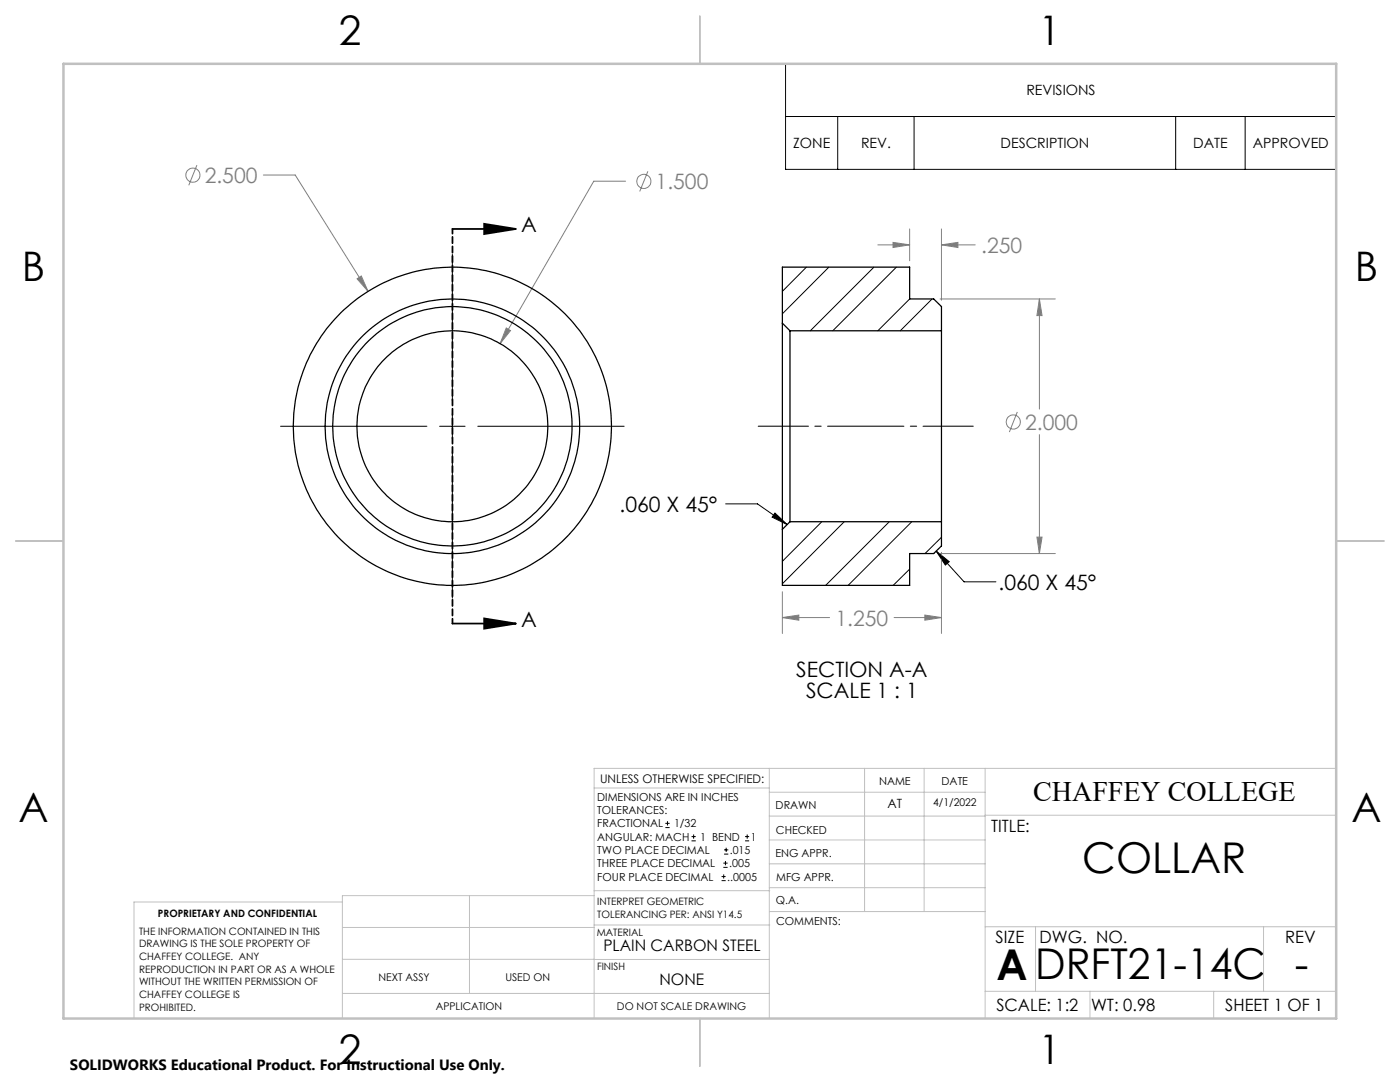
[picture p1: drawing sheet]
<svg xmlns="http://www.w3.org/2000/svg" width="279mm" height="216mm" viewBox="0 0 279 216" stroke-linecap="round" stroke-linejoin="round" font-family="sans-serif">
<g fill="none" stroke="#808080" stroke-width=".2">
<path d="M39.3 32.9l-1.6 4.1M52.6 34.9h6.3l14.5 23.2M124.8 36.2h-6.3l-18.7 32.4M129.3 34.2l-1.6 4M71.3 55.6l.8-.5 1.3 3zM175.2 48.9h6.3M178.2 48.4l3.3 .5-3.3 .5zM181.5 45.7v6.3M187.6 59.7h23M187.9 48.9l3.3-.5v1zM187.9 45.7v14.2M187.9 48.9h6.7"/>
<path d="M207.4 59.7l.6 3.3h-1.1zM207.4 59.7v21.9M101 65.4l.9 .6-2.1 2.6zM203 82.2l-1.6 4M207.4 86.7v23.8M156.1 118.1v8.3M187.6 110.5h23M187.9 110.2v16.2M206.9 107.2h1.1l-.6 3.3zM156.1 123.2l3.3-.5v1.1zM156.1 123.2h9.5M178.4 123.2h9.5"/>
<path d="M184.6 122.7l3.3 .5-3.3 .6z"/>
<circle cx="38.5" cy="34.9" r="1.41"/>
<circle cx="128.5" cy="36.2" r="1.4"/>
<circle cx="202.2" cy="84.2" r="1.41"/>
</g>
<g fill="none" stroke="#000" stroke-width=".2">
<path d="M156.8 12.7h109.9v21.1h-109.9zM156.8 23.2h109.9M167.2 23.2v10.6M182.4 23.2v10.6M234.6 23.2v10.6M248.5 23.2v10.6M90.3 50.8v29.2M56 85.1h29.2M87.7 85.1h5.1M90.3 82.5v5.1M90.3 90.1v29.2M95.4 85.1h29.2"/>
<path d="M144.8 100.5h6.4l5.9 4.2M154.7 102.4l2.4 2.3-3-1.5zM186.8 110l2.6 2.1-.7 .6zM186.8 110l5.6 6.1h6.4M132.8 165.1h.8M132.8 164.3h.8M133.2 163.9v.8M138 167.8h.9M138 166.9h.9M138.4 166.5v.9M144 175.7h.8M144 174.9h.8"/>
<path d="M144.4 173.1h.8M144.4 172.2h.8M144.4 174.5v.8M144.5 170.4h.8M144.5 169.6h.8M144.8 171.8v.8M144.9 169.2v.8M148.7 167.8h.8M148.7 166.9h.8M149.1 166.5v.9"/>
</g>
<path d="M90.3 45.7h12.7M96.6 44.7l6.4 1-6.4 1zM90.3 124.4h12.7M96.6 123.4l6.4 1-6.4 1z" fill="none" stroke="#000" stroke-width=".35"/>
<path d="M151.3 85h42.9" fill="none" stroke="#000" stroke-width=".2" stroke-dasharray="15.2 1.3 1.3 1.3" stroke-dashoffset="5.2"/>
<path d="M90.3 45.7v78.7" fill="none" stroke="#000" stroke-width=".35" stroke-dasharray="1.3 .6" stroke-dashoffset=".3"/>
<g fill="none" stroke="#c0c0c0" stroke-width=".2">
<path d="M118.6 157.2h34.9M153.5 153.3v49.9M153.5 158.1h43.1M172.5 153.3v28.6M184.4 153.3v28.6M196.6 153.3v49.9M266.7 153.3h-148.1v49.9M68.3 180h-41.6v23.2M93.7 178.7v19.5M118.6 178.7h-50.3v24.5M118.6 177.7h35M153.5 167.6h43.1"/>
<path d="M153.5 162.8h43.1M153.5 172.4h43.1M153.5 177.1h43.1M196.6 162.7h70.1M68.3 198.2h85.2M68.3 191.4l85.2 .1M68.3 185.1h50.3M118.6 184.6h35M153.6 181.9h43M196.6 197.8h70.1M196.6 184.9h70.1M206.7 184.9v12.9"/>
<path d="M217.5 197.8v5.4M242.2 197.8v5.4M252.2 184.9v12.9"/>
</g>
<path d="M139.7 3.2v9.5M3.1 107.9h9.6M266.7 107.9h9.5M139.7 203.2v9.6" fill="none" stroke="#c0c0c0" stroke-width=".25"/>
<path d="M12.7 12.7h254v190.5h-254z" fill="none" stroke="#c0c0c0" stroke-width=".5"/>
<g fill="#000">
<path d="M96.6 44.7l6.4 1-6.4 1zM96.6 123.4l6.4 1-6.4 1z"/>
<path d="M154.7 102.4l2.4 2.3-3-1.5zM186.8 110l2.6 2.1-.7 .6z"/>
</g>
<path d="M101 65.4l-1.2 3.2 2.1-2.6zM71.3 55.6l2.1 2.5-1.3-3zM178.2 48.4l3.3 .5-3.3 .5zM187.9 48.9l3.3-.5v1zM207.4 59.7l.6 3.3h-1.1zM206.9 107.2h1.1l-.6 3.3zM156.1 123.2l3.3-.5v1.1zM184.6 122.7l3.3 .5-3.3 .6z" fill="#808080"/>
<g fill="none" stroke="#000" stroke-width=".25">
<path d="M156.1 64.5v41.1M156.1 64.5l1.6 1.5M156.1 64.5v-11.2h25.4v6.4h4.8l1.6 1.5v4.8M157.7 66v38.1M157.7 66h30.2M187.9 66v38.1M157.7 104.1h30.2M157.7 104.1l-1.6 1.5M187.9 104.1v4.8l-1.6 1.6h-4.8v6.3h-25.4v-11.2"/>
<circle cx="90.3" cy="85.1" r="31.7"/>
<circle cx="90.3" cy="85.1" r="19"/>
<circle cx="90.3" cy="85.1" r="25.4"/>
<circle cx="90.3" cy="85.1" r="23.9"/>
</g>
<path d="M160.9 53.3l-4.8 4.8M165.4 53.3l-9.3 9.3M174.4 53.3l-12.7 12.7M178.9 53.3l-12.7 12.7M181.5 59.7l-6.3 6.3M186 59.7l-6.3 6.3M164 104.1l-7.9 7.9M168.5 104.1l-12.4 12.4M177.5 104.1l-12.7 12.7M181.5 113.6l-3.2 3.2M182 104.1l-12.7 12.7M187.9 107.2l-3.3 3.3" fill="none" stroke="#000" stroke-width=".2"/>
<g font-size="8.5">
<text x="216" y="174.2">COLLAR</text>
<text x="198.9" y="195.5">A DRFT21-14C</text>
<text x="258.4" y="195.4">-</text>
</g>
<g font-size="8.1">
<text x="67.6" y="8.9">2</text>
<text x="207.3" y="8.9">1</text>
<text x="4.4" y="56.2">B</text>
<text x="270.4" y="56.2">B</text>
<text x="3.7" y="164.1">A</text>
<text x="269.7" y="164.1">A</text>
<text x="67.6" y="212.4">2</text>
<text x="207.3" y="212.4">1</text>
</g>
<text font-size="5.6" x="206.2" y="159.8">CHAFFEY COLLEGE</text>
<g font-size="4.2" fill="#808080">
<text x="40.8" y="36.5">2.500</text>
<text x="130.8" y="37.7">1.500</text>
<text x="195.8" y="50.4">.250</text>
<text x="204.6" y="85.7">2.000</text>
<text x="166.7" y="124.8">1.250</text>
</g>
<g font-size="4.2">
<text x="104" y="46.4">A</text>
<text x="123.6" y="102.1">.060 X 45°</text>
<text x="199.3" y="117.7">.060 X 45°</text>
<text x="104" y="125.1">A</text>
<text x="158.9" y="135.2">SECTION A-A</text>
<text x="160.9" y="139.4">SCALE 1 : 1</text>
</g>
<g font-size="3.4">
<text x="197.8" y="166">TITLE:</text>
<text x="198.7" y="188.1">SIZE</text>
<text x="207.5" y="188.1">DWG. NO.</text>
<text x="256.5" y="188.2">REV</text>
<text x="198.8" y="201.7">SCALE: 1:2</text>
<text x="217.7" y="201.8">WT: 0.98</text>
<text x="244.5" y="201.7">SHEET 1 OF 1</text>
</g>
<g font-size="3.2">
<text x="120.4" y="189.8">PLAIN CARBON STEEL</text>
<text x="131.6" y="196.6">NONE</text>
</g>
<text font-size="3" x="14" y="213.5">SOLIDWORKS Educational Product. For Instructional Use Only.</text>
<g font-size="2.8">
<text x="204.8" y="19">REVISIONS</text>
<text x="158.3" y="29.6">ZONE</text>
<text x="171.8" y="29.6">REV.</text>
<text x="199.7" y="29.6">DESCRIPTION</text>
<text x="238.1" y="29.6">DATE</text>
<text x="250" y="29.6">APPROVED</text>
</g>
<text font-size="2.5" x="177.1" y="161.3">AT</text>
<text font-size="2.4" x="119.8" y="156.2">UNLESS OTHERWISE SPECIFIED:</text>
<g font-size="2.2">
<text x="119.2" y="159.8">DIMENSIONS ARE IN INCHES</text>
<text x="154.8" y="161.4">DRAWN</text>
<text x="175.4" y="156.6">NAME</text>
<text x="187.9" y="156.7">DATE</text>
<text x="119.2" y="162.4">TOLERANCES:</text>
<text x="119.2" y="165.1">FRACTIONAL</text>
<text x="119.2" y="167.8">ANGULAR: MACH</text>
<text x="134.5" y="165.1">1/32</text>
<text x="139.7" y="167.8">1 BEND</text>
<text x="149.8" y="167.8">1</text>
<text x="154.9" y="166.3">CHECKED</text>
<text x="119.2" y="173.1">THREE PLACE DECIMAL</text>
<text x="119.2" y="170.4">TWO PLACE DECIMAL</text>
<text x="145.5" y="173.1">.005</text>
<text x="145.7" y="170.4">.015</text>
<text x="154.8" y="171">ENG APPR.</text>
<text x="119.2" y="175.7">FOUR PLACE DECIMAL</text>
<text x="145.1" y="175.7">..0005</text>
<text x="154.9" y="175.7">MFG APPR.</text>
<text x="154.9" y="180.4">Q.A.</text>
<text x="154.9" y="184.6">COMMENTS:</text>
</g>
<g font-size="2.1">
<text x="186.2" y="160.7">4/1/2022</text>
<text x="75.5" y="195.7">NEXT ASSY</text>
<text x="100.9" y="195.7">USED ON</text>
<text x="86.9" y="201.5">APPLICATION</text>
<text x="123.1" y="201.6">DO NOT SCALE DRAWING</text>
</g>
<g font-size="2">
<text x="31.5" y="182.9">PROPRIETARY AND CONFIDENTIAL</text>
<text x="119.2" y="180.6">INTERPRET GEOMETRIC</text>
<text x="119.2" y="183.1">TOLERANCING PER: ANSI Y14.5</text>
<text x="27.8" y="186.5">THE INFORMATION CONTAINED IN THIS</text>
<text x="27.8" y="189">DRAWING IS THE SOLE PROPERTY OF</text>
<text x="27.8" y="191.6">CHAFFEY COLLEGE. ANY</text>
<text x="119.1" y="186.7">MATERIAL</text>
<text x="27.8" y="194.1">REPRODUCTION IN PART OR AS A WHOLE</text>
<text x="27.8" y="196.6">WITHOUT THE WRITTEN PERMISSION OF</text>
<text x="119.1" y="193.5">FINISH</text>
<text x="27.8" y="199.1">CHAFFEY COLLEGE IS</text>
<text x="27.8" y="201.7">PROHIBITED.</text>
</g>
</svg>
